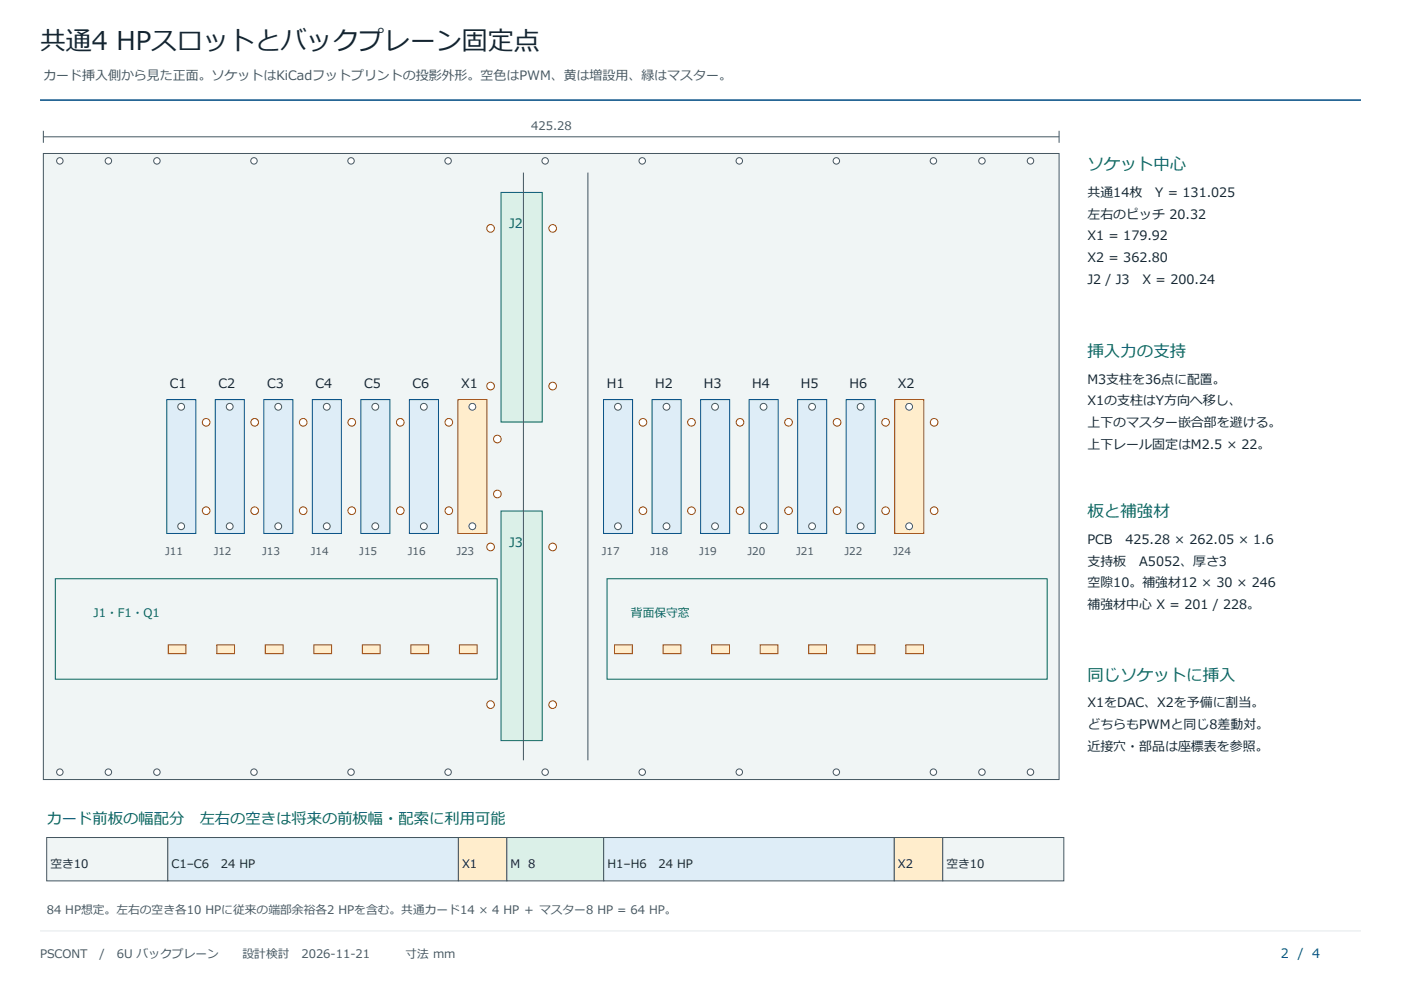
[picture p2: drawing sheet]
<svg xmlns="http://www.w3.org/2000/svg" width="420mm" height="297mm" viewBox="0 0 420 297" stroke-linecap="round" stroke-linejoin="round" font-family="sans-serif">
<path d="M12 30h396" fill="none" stroke="#054f85" stroke-width=".46"/>
<path d="M12 279h396" fill="none" stroke="#e3e8eb" stroke-width=".3"/>
<path d="M13 46h304.5v187.6h-304.5z" fill="#f0f5f5" stroke="#455761" stroke-width=".3"/>
<path d="M13 39.2v3.6M317.5 39.2v3.6M13 41h304.5" fill="none" stroke="#455761" stroke-width=".3"/>
<g fill="#fff" stroke="#455761" stroke-width=".3">
<circle cx="17.9" cy="48.2" r=".97"/>
<circle cx="17.9" cy="231.4" r=".97"/>
<circle cx="47" cy="48.2" r=".97"/>
<circle cx="47" cy="231.4" r=".97"/>
<circle cx="76.1" cy="48.2" r=".97"/>
<circle cx="76.1" cy="231.4" r=".97"/>
<circle cx="105.2" cy="48.2" r=".97"/>
<circle cx="105.2" cy="231.4" r=".97"/>
<circle cx="134.3" cy="48.2" r=".97"/>
<circle cx="134.3" cy="231.4" r=".97"/>
<circle cx="163.4" cy="48.2" r=".97"/>
<circle cx="163.4" cy="231.4" r=".97"/>
<circle cx="192.5" cy="48.2" r=".97"/>
<circle cx="192.5" cy="231.4" r=".97"/>
<circle cx="221.6" cy="48.2" r=".97"/>
<circle cx="221.6" cy="231.4" r=".97"/>
<circle cx="250.7" cy="48.2" r=".97"/>
<circle cx="250.7" cy="231.4" r=".97"/>
<circle cx="279.8" cy="48.2" r=".97"/>
<circle cx="279.8" cy="231.4" r=".97"/>
<circle cx="308.9" cy="48.2" r=".97"/>
<circle cx="308.9" cy="231.4" r=".97"/>
<circle cx="32.5" cy="48.2" r=".97"/>
<circle cx="32.5" cy="231.4" r=".97"/>
<circle cx="294.4" cy="48.2" r=".97"/>
<circle cx="294.4" cy="231.4" r=".97"/>
</g>
<g fill="#fff" stroke="#9c470a" stroke-width=".3">
<circle cx="61.8" cy="126.6" r="1.15"/>
<circle cx="61.8" cy="153.1" r="1.15"/>
<circle cx="76.4" cy="126.6" r="1.15"/>
<circle cx="76.4" cy="153.1" r="1.15"/>
<circle cx="90.9" cy="126.6" r="1.15"/>
<circle cx="90.9" cy="153.1" r="1.15"/>
<circle cx="105.5" cy="126.6" r="1.15"/>
<circle cx="105.5" cy="153.1" r="1.15"/>
<circle cx="120" cy="126.6" r="1.15"/>
<circle cx="120" cy="153.1" r="1.15"/>
<circle cx="134.5" cy="126.6" r="1.15"/>
<circle cx="134.5" cy="153.1" r="1.15"/>
<circle cx="149.1" cy="131.6" r="1.15"/>
<circle cx="149.1" cy="148" r="1.15"/>
<circle cx="192.7" cy="126.6" r="1.15"/>
<circle cx="192.7" cy="153.1" r="1.15"/>
<circle cx="207.3" cy="126.6" r="1.15"/>
<circle cx="207.3" cy="153.1" r="1.15"/>
<circle cx="221.8" cy="126.6" r="1.15"/>
<circle cx="221.8" cy="153.1" r="1.15"/>
<circle cx="236.4" cy="126.6" r="1.15"/>
<circle cx="236.4" cy="153.1" r="1.15"/>
<circle cx="250.9" cy="126.6" r="1.15"/>
<circle cx="250.9" cy="153.1" r="1.15"/>
<circle cx="265.5" cy="126.6" r="1.15"/>
<circle cx="265.5" cy="153.1" r="1.15"/>
<circle cx="280" cy="126.6" r="1.15"/>
<circle cx="280" cy="153.1" r="1.15"/>
<circle cx="147.1" cy="68.4" r="1.15"/>
<circle cx="147.1" cy="115.7" r="1.15"/>
<circle cx="165.7" cy="68.4" r="1.15"/>
<circle cx="165.7" cy="115.7" r="1.15"/>
<circle cx="147.1" cy="163.9" r="1.15"/>
<circle cx="147.1" cy="211.2" r="1.15"/>
<circle cx="165.7" cy="163.9" r="1.15"/>
<circle cx="165.7" cy="211.2" r="1.15"/>
</g>
<path d="M50 119.8h8.7v40.1h-8.7z" fill="#deedf7" stroke="#054f85" stroke-width=".3"/>
<g fill="#fff" stroke="#455761" stroke-width=".3">
<circle cx="54.3" cy="121.9" r="1.02"/>
<circle cx="54.3" cy="157.7" r="1.02"/>
</g>
<path d="M64.5 119.8h8.7v40.1h-8.7z" fill="#deedf7" stroke="#054f85" stroke-width=".3"/>
<g fill="#fff" stroke="#455761" stroke-width=".3">
<circle cx="68.9" cy="121.9" r="1.02"/>
<circle cx="68.9" cy="157.7" r="1.02"/>
</g>
<path d="M79.1 119.8h8.7v40.1h-8.7z" fill="#deedf7" stroke="#054f85" stroke-width=".3"/>
<g fill="#fff" stroke="#455761" stroke-width=".3">
<circle cx="83.4" cy="121.9" r="1.02"/>
<circle cx="83.4" cy="157.7" r="1.02"/>
</g>
<path d="M93.6 119.8h8.7v40.1h-8.7z" fill="#deedf7" stroke="#054f85" stroke-width=".3"/>
<g fill="#fff" stroke="#455761" stroke-width=".3">
<circle cx="98" cy="121.9" r="1.02"/>
<circle cx="98" cy="157.7" r="1.02"/>
</g>
<path d="M108.2 119.8h8.7v40.1h-8.7z" fill="#deedf7" stroke="#054f85" stroke-width=".3"/>
<g fill="#fff" stroke="#455761" stroke-width=".3">
<circle cx="112.5" cy="121.9" r="1.02"/>
<circle cx="112.5" cy="157.7" r="1.02"/>
</g>
<path d="M122.7 119.8h8.7v40.1h-8.7z" fill="#deedf7" stroke="#054f85" stroke-width=".3"/>
<g fill="#fff" stroke="#455761" stroke-width=".3">
<circle cx="127.1" cy="121.9" r="1.02"/>
<circle cx="127.1" cy="157.7" r="1.02"/>
</g>
<path d="M137.3 119.8h8.7v40.1h-8.7z" fill="#ffedcc" stroke="#9c470a" stroke-width=".3"/>
<g fill="#fff" stroke="#455761" stroke-width=".3">
<circle cx="141.6" cy="121.9" r="1.02"/>
<circle cx="141.6" cy="157.7" r="1.02"/>
</g>
<path d="M180.9 119.8h8.7v40.1h-8.7z" fill="#deedf7" stroke="#054f85" stroke-width=".3"/>
<g fill="#fff" stroke="#455761" stroke-width=".3">
<circle cx="185.3" cy="121.9" r="1.02"/>
<circle cx="185.3" cy="157.7" r="1.02"/>
</g>
<path d="M195.5 119.8h8.7v40.1h-8.7z" fill="#deedf7" stroke="#054f85" stroke-width=".3"/>
<g fill="#fff" stroke="#455761" stroke-width=".3">
<circle cx="199.8" cy="121.9" r="1.02"/>
<circle cx="199.8" cy="157.7" r="1.02"/>
</g>
<path d="M210 119.8h8.7v40.1h-8.7z" fill="#deedf7" stroke="#054f85" stroke-width=".3"/>
<g fill="#fff" stroke="#455761" stroke-width=".3">
<circle cx="214.4" cy="121.9" r="1.02"/>
<circle cx="214.4" cy="157.7" r="1.02"/>
</g>
<path d="M224.6 119.8h8.7v40.1h-8.7z" fill="#deedf7" stroke="#054f85" stroke-width=".3"/>
<g fill="#fff" stroke="#455761" stroke-width=".3">
<circle cx="228.9" cy="121.9" r="1.02"/>
<circle cx="228.9" cy="157.7" r="1.02"/>
</g>
<path d="M239.1 119.8h8.7v40.1h-8.7z" fill="#deedf7" stroke="#054f85" stroke-width=".3"/>
<g fill="#fff" stroke="#455761" stroke-width=".3">
<circle cx="243.5" cy="121.9" r="1.02"/>
<circle cx="243.5" cy="157.7" r="1.02"/>
</g>
<path d="M253.7 119.8h8.7v40.1h-8.7z" fill="#deedf7" stroke="#054f85" stroke-width=".3"/>
<g fill="#fff" stroke="#455761" stroke-width=".3">
<circle cx="258" cy="121.9" r="1.02"/>
<circle cx="258" cy="157.7" r="1.02"/>
</g>
<path d="M268.2 119.8h8.7v40.1h-8.7z" fill="#ffedcc" stroke="#9c470a" stroke-width=".3"/>
<g fill="#fff" stroke="#455761" stroke-width=".3">
<circle cx="272.6" cy="121.9" r="1.02"/>
<circle cx="272.6" cy="157.7" r="1.02"/>
</g>
<g fill="#dbf0e8" stroke="#056359" stroke-width=".3">
<path d="M150.2 57.7h12.3v68.8h-12.3z"/>
<path d="M150.2 153.2h12.3v68.8h-12.3z"/>
</g>
<path d="M16.6 173.4h132.4v30.2h-132.4zM182 173.4h131.9v30.2h-131.9z" fill="none" stroke="#056359" stroke-width=".3"/>
<g fill="#ffedcc" stroke="#9c470a" stroke-width=".3">
<path d="M50.4 193.2h5.4v2.7h-5.4z"/>
<path d="M65 193.2h5.3v2.7h-5.3z"/>
<path d="M79.5 193.2h5.4v2.7h-5.4z"/>
<path d="M94.1 193.2h5.3v2.7h-5.3z"/>
<path d="M108.6 193.2h5.4v2.7h-5.4z"/>
<path d="M123.2 193.2h5.3v2.7h-5.3z"/>
<path d="M137.7 193.2h5.4v2.7h-5.4z"/>
<path d="M184.2 193.2h5.4v2.7h-5.4z"/>
<path d="M198.8 193.2h5.3v2.7h-5.3z"/>
<path d="M213.3 193.2h5.4v2.7h-5.4z"/>
<path d="M227.9 193.2h5.3v2.7h-5.3z"/>
<path d="M242.4 193.2h5.4v2.7h-5.4z"/>
<path d="M257 193.2h5.3v2.7h-5.3z"/>
<path d="M271.5 193.2h5.4v2.7h-5.4z"/>
</g>
<path d="M156.9 51.7v176.2M176.2 51.7v176.2" fill="none" stroke="#455761" stroke-width=".3"/>
<path d="M14 251h36.3v13h-36.3z" fill="#f0f5f5" stroke="#455761" stroke-width=".3"/>
<path d="M50.3 251h87.1v13h-87.1z" fill="#deedf7" stroke="#455761" stroke-width=".3"/>
<path d="M137.4 251h14.5v13h-14.5z" fill="#ffedcc" stroke="#455761" stroke-width=".3"/>
<path d="M151.9 251h29.1v13h-29.1z" fill="#dbf0e8" stroke="#455761" stroke-width=".3"/>
<path d="M181 251h87.1v13h-87.1z" fill="#deedf7" stroke="#455761" stroke-width=".3"/>
<path d="M268.1 251h14.5v13h-14.5z" fill="#ffedcc" stroke="#455761" stroke-width=".3"/>
<path d="M282.6 251h36.3v13h-36.3z" fill="#f0f5f5" stroke="#455761" stroke-width=".3"/>
<text font-size="7.8" fill="#142430" x="12" y="15">共通4 HPスロットとバックプレーン固定点</text>
<g font-size="4.9" fill="#056359">
<text x="326" y="51">ソケット中心</text>
<text x="326" y="107">挿入力の支持</text>
<text x="326" y="155">板と補強材</text>
<text x="326" y="204">同じソケットに挿入</text>
</g>
<text font-size="4.6" fill="#056359" x="14" y="247">カード前板の幅配分　左右の空きは将来の前板幅・配索に利用可能</text>
<text font-size="3.9" fill="#455761" x="13" y="24">カード挿入側から見た正面。ソケットはKiCadフットプリントの投影外形。空色はPWM、黄は増設用、緑はマスター。</text>
<g font-size="3.9" fill="#142430">
<text x="326" y="59">共通14枚　Y = 131.025</text>
<text x="326" y="65.5">左右のピッチ 20.32</text>
<text x="326" y="72">X1 = 179.92</text>
<text x="326" y="78.5">X2 = 362.80</text>
<text x="326" y="85">J2 / J3　X = 200.24</text>
<text x="50.9" y="116.2">C1</text>
<text x="65.5" y="116.2">C2</text>
<text x="80" y="116.2">C3</text>
<text x="94.6" y="116.2">C4</text>
<text x="109.1" y="116.2">C5</text>
<text x="123.7" y="116.2">C6</text>
<text x="138.2" y="116.2">X1</text>
<text x="181.9" y="116.2">H1</text>
<text x="196.4" y="116.2">H2</text>
<text x="211" y="116.2">H3</text>
<text x="225.5" y="116.2">H4</text>
<text x="240.1" y="116.2">H5</text>
<text x="254.6" y="116.2">H6</text>
<text x="269.2" y="116.2">X2</text>
<text x="326" y="115">M3支柱を36点に配置。</text>
<text x="326" y="121.5">X1の支柱はY方向へ移し、</text>
<text x="326" y="128">上下のマスター嵌合部を避ける。</text>
<text x="326" y="134.5">上下レール固定はM2.5 × 22。</text>
<text x="326" y="163">PCB　425.28 × 262.05 × 1.6</text>
<text x="326" y="169.5">支持板　A5052、厚さ3</text>
<text x="326" y="176">空隙10。補強材12 × 30 × 246</text>
<text x="326" y="182.5">補強材中心 X = 201 / 228。</text>
<text x="326" y="212">X1をDAC、X2を予備に割当。</text>
<text x="326" y="218.5">どちらもPWMと同じ8差動対。</text>
<text x="326" y="225">近接穴・部品は座標表を参照。</text>
</g>
<g font-size="3.9" fill="#056359">
<text x="152.6" y="68.4">J2</text>
<text x="152.6" y="163.9">J3</text>
</g>
<text font-size="3.9" fill="#054f85" x="384" y="287">2 / 4</text>
<g font-size="3.5" fill="#455761">
<text x="159.3" y="39">425.28</text>
<text x="14" y="274">84 HP想定。左右の空き各10 HPに従来の端部余裕各2 HPを含む。共通カード14 × 4 HP ＋ マスター8 HP = 64 HP。</text>
<text x="12" y="287">PSCONT</text>
<text x="29.8" y="287">/</text>
<text x="35" y="287">6U バックプレーン　　設計検討　2026‒11‒21　　　寸法 mm</text>
</g>
<g font-size="3.5" fill="#056359">
<text x="28" y="184.9">J1・F1・Q1</text>
<text x="189.1" y="184.9">背面保守窓</text>
</g>
<g font-size="3.5" fill="#142430">
<text x="15.1" y="260">空き10</text>
<text x="51.4" y="260">C1–C6　24 HP</text>
<text x="138.5" y="260">X1</text>
<text x="153" y="260">M 8</text>
<text x="182.1" y="260">H1–H6　24 HP</text>
<text x="269.2" y="260">X2</text>
<text x="283.7" y="260">空き10</text>
</g>
<g font-size="3.2" fill="#455761">
<text x="49.5" y="166.3">J11</text>
<text x="64.1" y="166.3">J12</text>
<text x="78.6" y="166.3">J13</text>
<text x="93.2" y="166.3">J14</text>
<text x="107.7" y="166.3">J15</text>
<text x="122.3" y="166.3">J16</text>
<text x="136.8" y="166.3">J23</text>
<text x="180.5" y="166.3">J17</text>
<text x="195" y="166.3">J18</text>
<text x="209.6" y="166.3">J19</text>
<text x="224.1" y="166.3">J20</text>
<text x="238.7" y="166.3">J21</text>
<text x="253.2" y="166.3">J22</text>
<text x="267.8" y="166.3">J24</text>
</g>
</svg>
